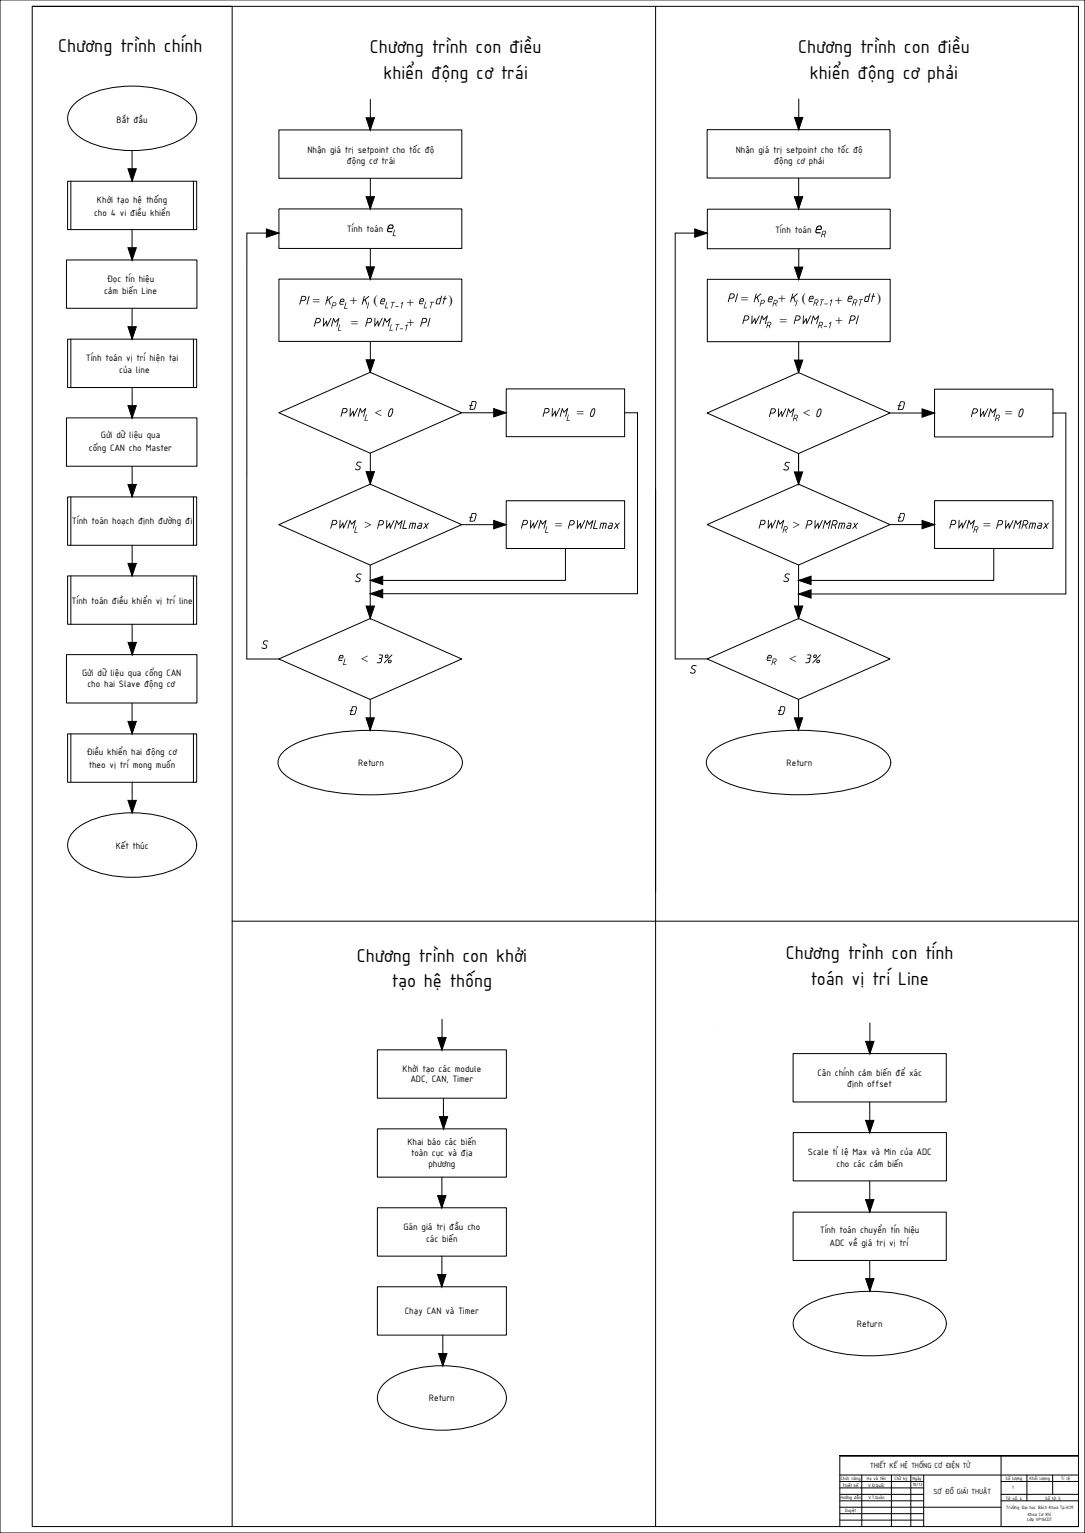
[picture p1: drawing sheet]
<svg xmlns="http://www.w3.org/2000/svg" width="841mm" height="1189mm" viewBox="0 0 841 1189" stroke-linecap="round" stroke-linejoin="round" font-family="sans-serif">
<!-- layer: dam -->
<g fill="none" stroke="#000" stroke-width=".78">
<path d="M58 81a64 64 0 0 1 41-14 73 73 0 0 1 47 12 15 15 0 0 1 0 25 74 74 0 0 1-50 13 58 58 0 0 1-40-15 14 14 0 0 1 2-21zM216 101h142v37h-142zM548 101h142v37h-142zM52 141h100v37h-100zM55 141v37M150 141v37M216 162h142v31h-142zM548 162h142v31h-142zM52 202h101v37h-101zM216 216h142v49h-142zM548 217h142v48h-142zM52 263h100v38h-100z"/>
<path d="M55 263v38M150 263v38M392 302h92v37h-92zM724 302h92v37h-92zM52 324h101v38h-101zM216 320l71-31 71 31-71 31zM548 320l71-31 71 31-71 32zM52 385h100v38h-100zM55 385v38M150 385v38M392 388h92v37h-92zM724 388h92v37h-92z"/>
<path d="M216 407l71-32 71 32-71 31zM548 407l71-32 71 32-71 31zM52 447h100v37h-100zM55 447v37M150 447v37M52 508h101v37h-101zM216 511l71-31 71 31-71 31zM548 511l71-31 71 31-71 31zM52 569h100v38h-100zM55 569v38M150 569v38M219 583a70 70 0 0 1 36-14 176 176 0 0 1 86 6 30 30 0 0 1 17 13 11 11 0 0 1-5 13 82 82 0 0 1-38 13 176 176 0 0 1-82-6 30 30 0 0 1-17-13 10 10 0 0 1 3-12z"/>
<path d="M551 583a70 70 0 0 1 36-14 176 176 0 0 1 86 6 30 30 0 0 1 17 13 11 11 0 0 1-5 13 82 82 0 0 1-38 13 176 176 0 0 1-82-6 30 30 0 0 1-17-13 10 10 0 0 1 3-12zM58 644a64 64 0 0 1 41-14 73 73 0 0 1 47 13 15 15 0 0 1 0 25 74 74 0 0 1-50 12 58 58 0 0 1-40-15 14 14 0 0 1 2-21zM293 814h100v38h-100zM615 817h119v38h-119zM293 875h100v38h-100zM615 878h119v38h-119zM293 937h100v37h-100zM615 940h119v37h-119zM293 998h100v37h-100zM619 1017a69 69 0 0 1 39-15 114 114 0 0 1 63 9 19 19 0 0 1 13 15 19 19 0 0 1-13 16 118 118 0 0 1-70 7 59 59 0 0 1-33-14 12 12 0 0 1 1-18zM298 1073a64 64 0 0 1 41-14 73 73 0 0 1 47 13 15 15 0 0 1 0 25 74 74 0 0 1-50 12 58 58 0 0 1-40-15 14 14 0 0 1 2-21zM776 1184h60"/>
</g>
<!-- layer: NetManh -->
<g fill="none" stroke="#000" stroke-width=".78">
<path d="M25 5h155v1179M508 5v686v-311M287 77v24M619 77v24M102 117v24M287 138v24M619 138v24M102 178v24M216 181h-25v330h25M287 193v23M548 181h-25v330h25M619 193v24"/>
<path d="M102 239v24M287 265v24M619 265v24M102 301v23M358 320h25M484 320h10v140h-207M690 320h25M816 320h10v141h-207M287 352v23M619 352v23M102 362v23M358 407h25"/>
<path d="M690 407h25M102 423v24M287 438v32M438 425v25h-151M619 438v32M770 425v25h-151M102 484v24M102 545v24M287 542v24M619 542v24M102 607v23M508 691v493"/>
<path d="M180 714h656M343 790v24M674 793v24M344 852v23M674 855v23M343 913v24M674 916v24M343 974v24M674 977v24M343 1035v24"/>
</g>
<!-- layer: 0 -->
<path d="M333 234h3l-1 1-1 4 1-4z" fill="#000"/>
<!-- layer: NetManh -->
<g fill="#000" stroke="#000" stroke-width=".78">
<path d="M284 91h6l-3 10zM616 91h6l-3 10zM99 131h7l-4 10zM284 153h6l-3 9zM616 153h6l-3 9zM207 178l9 3-9 3zM539 178l9 3-9 3zM99 192h7l-4 10zM284 207h6l-3 10zM616 207h6l-3 10zM99 253h7l-4 10zM284 279h6l-3 10z"/>
<path d="M616 279h6l-3 10zM99 315h7l-4 9zM383 317l9 3-9 3zM715 317l9 3-9 4zM99 376h7l-4 9zM284 366h6l-3 9zM616 366h6l-3 10zM383 404l9 3-9 3zM715 404l9 3-9 3zM99 437h7l-4 10zM287 450l10-3v6zM619 450l10-3v6z"/>
<path d="M284 470h6l-3 10zM287 460l10-3v7zM616 470h6l-3 10zM619 461l10-4v7zM99 498h7l-4 10zM99 559h7l-4 10zM284 557h6l-3 9zM616 557h6l-3 9zM99 621h7l-4 9zM339 805h7l-3 9zM671 808h6l-3 9zM341 866h6l-3 10z"/>
<path d="M671 869h6l-3 10zM339 927h7l-4 10zM671 930h6l-3 10zM339 988h7l-4 10zM671 992h6l-3 9zM340 1050h6l-3 9z"/>
</g>
<!-- layer: kt -->
<path d="M841 0v1189h-841v-1189" fill="none" stroke="#000" stroke-width=".78"/>
<!-- layer: NetCoBan -->
<g fill="none" stroke="#000" stroke-width=".78">
<path d="M25 5h811v1179h-811zM776 1129v55M836 1129h-185h185h-185v55M651 1149h65M651 1144h185M668 1144v40M691 1144v40M706 1144v40M716 1144v40M776 1159h60M776 1149h60M796 1144v20"/>
<path d="M816 1144v15M716 1169h60M776 1164h60"/>
</g>
<!-- layer: manh_khungten -->
<path d="M651 1159h65M651 1154h65M651 1169h65M651 1164h65M651 1179h65M651 1174h65" fill="none" stroke="#000" stroke-width=".78"/>
<g font-size="15.5">
<text x="45" y="40">Chương trình chính</text>
<text x="287" y="41">Chương trình con điều</text>
<text x="619" y="41">Chương trình con điều</text>
<text x="297" y="61">khiển động cơ trái</text>
<text x="628" y="61">khiển động cơ phải</text>
<text x="609" y="743">Chương trình con tính</text>
<text x="277" y="746">Chương trình con khởi</text>
<text x="304" y="766">tạo hệ thống</text>
<text x="628" y="764">toán vị trí Line</text>
</g>
<g font-size="13.5">
<text x="299" y="180">e</text>
<text x="631" y="181">e</text>
</g>
<g font-size="10.5">
<text x="231" y="236">PI</text>
<text x="251" y="236">K e</text>
<text x="280" y="236">K</text>
<text x="294" y="236">e</text>
<text x="324" y="236">e</text>
<text x="337" y="236">dt</text>
<text x="563" y="234">PI</text>
<text x="583" y="234">K e</text>
<text x="612" y="234">K e</text>
<text x="656" y="234">e</text>
<text x="669" y="234">dt</text>
<text x="575" y="251">PWM</text>
<text x="614" y="251">PWM</text>
<text x="657" y="251">PI</text>
<text x="243" y="253">PWM</text>
<text x="282" y="253">PWM</text>
<text x="325" y="253">PI</text>
<text x="362" y="318">Đ</text>
<text x="263" y="323">PWM</text>
<text x="299" y="323">0</text>
<text x="420" y="323">PWM</text>
<text x="456" y="323">0</text>
<text x="595" y="323">PWM</text>
<text x="631" y="324">0</text>
<text x="694" y="318">Đ</text>
<text x="752" y="323">PWM</text>
<text x="788" y="324">0</text>
<text x="274" y="365">S</text>
<text x="606" y="365">S</text>
<text x="362" y="405">Đ</text>
<text x="694" y="405">Đ</text>
<text x="255" y="410">PWM</text>
<text x="292" y="410">PWMLmax</text>
<text x="403" y="410">PWM</text>
<text x="439" y="410">PWMLmax</text>
<text x="587" y="410">PWM</text>
<text x="624" y="410">PWMRmax</text>
<text x="735" y="410">PWM</text>
<text x="771" y="410">PWMRmax</text>
<text x="274" y="451">S</text>
<text x="606" y="451">S</text>
<text x="202" y="503">S</text>
<text x="261" y="513">e</text>
<text x="291" y="514">3%</text>
<text x="593" y="513">e</text>
<text x="623" y="514">3%</text>
<text x="534" y="522">S</text>
<text x="269" y="554">Đ</text>
<text x="601" y="554">Đ</text>
</g>
<g font-size="10">
<text x="575" y="234">=</text>
<text x="604" y="234">+</text>
<text x="621" y="234">(</text>
<text x="680" y="234">)</text>
<text x="242" y="236">=</text>
<text x="271" y="236">+</text>
<text x="289" y="236">(</text>
<text x="315" y="238">+</text>
<text x="348" y="236">)</text>
<text x="647" y="236">+</text>
<text x="604" y="251">=</text>
<text x="648" y="251">+</text>
<text x="272" y="253">=</text>
<text x="316" y="253">+</text>
<text x="290" y="323">&lt;</text>
<text x="447" y="323">=</text>
<text x="623" y="323">&lt;</text>
<text x="779" y="323">=</text>
<text x="283" y="409">&gt;</text>
<text x="430" y="409">=</text>
<text x="615" y="409">&gt;</text>
<text x="762" y="409">=</text>
<text x="280" y="514">&lt;</text>
<text x="612" y="514">&lt;</text>
</g>
<g font-size="7.8">
<text x="90" y="95">Bắt đầu</text>
<text x="238" y="118">Nhận giá trị setpoint cho tốc độ</text>
<text x="570" y="118">Nhận giá trị setpoint cho tốc độ</text>
<text x="269" y="127">động cơ trái</text>
<text x="600" y="127">động cơ phải</text>
<text x="75" y="157">Khởi tạo hệ thống</text>
<text x="73" y="168">cho 4 vi điều khiển</text>
<text x="269" y="180">Tính toán</text>
<text x="304" y="183">L</text>
<text x="601" y="181">Tính toán</text>
<text x="636" y="184">R</text>
<text x="83" y="218">Đọc tín hiệu</text>
<text x="81" y="228">cảm biến Line</text>
<text x="256" y="239">P L</text>
<text x="284" y="239">I</text>
<text x="298" y="239">LT-1</text>
<text x="588" y="238">P R</text>
<text x="616" y="237">I</text>
<text x="630" y="237">RT-1</text>
<text x="660" y="237">RT</text>
<text x="261" y="257">L</text>
<text x="301" y="257">LT-1</text>
<text x="593" y="255">R</text>
<text x="633" y="255">R-1</text>
<text x="67" y="280">Tính toán vị trí hiện tại</text>
<text x="92" y="289">của line</text>
<text x="282" y="326">L</text>
<text x="439" y="326">L</text>
<text x="614" y="327">R</text>
<text x="771" y="327">R</text>
<text x="78" y="340">Gửi dữ liệu qua</text>
<text x="69" y="350">cổng CAN cho Master</text>
<text x="56" y="407">Tính toán hoạch định đường đi</text>
<text x="274" y="413">L</text>
<text x="422" y="413">L</text>
<text x="606" y="413">R</text>
<text x="754" y="413">R</text>
<text x="56" y="468">Tính toán điều khiển vị trí line</text>
<text x="265" y="516">L</text>
<text x="597" y="516">R</text>
<text x="64" y="524">Gửi dữ liệu qua cổng CAN</text>
<text x="68" y="533">cho hai Slave động cơ</text>
<text x="67" y="585">Điều khiển hai động cơ</text>
<text x="278" y="594">Return</text>
<text x="610" y="594">Return</text>
<text x="69" y="596">theo vị trí mong muốn</text>
<text x="90" y="659">Kết thúc</text>
<text x="312" y="831">Khởi tạo các module</text>
<text x="318" y="839">ADC, CAN, Timer</text>
<text x="634" y="835">Cân chỉnh cảm biến để xác</text>
<text x="657" y="843">định offset</text>
<text x="316" y="888">Khai báo các biến</text>
<text x="319" y="897">toàn cục và địa</text>
<text x="626" y="896">Scale tỉ lệ Max và Min của ADC</text>
<text x="332" y="905">phương</text>
<text x="648" y="905">cho các cảm biến</text>
<text x="313" y="954">Gán giá trị đầu cho</text>
<text x="636" y="956">Tính toán chuyển tín hiệu</text>
<text x="330" y="964">các biến</text>
<text x="643" y="966">ADC về giá trị vị trí</text>
<text x="314" y="1019">Chạy CAN và Timer</text>
<text x="664" y="1029">Return</text>
<text x="333" y="1087">Return</text>
</g>
<g font-size="6.2">
<text x="674" y="1139">THIẾT KẾ HỆ THỐNG CƠ ĐIỆN TỬ</text>
<text x="724" y="1159">SƠ ĐỒ GIẢI THUẬT</text>
</g>
<g font-size="3.9">
<text x="652" y="1147">Chức năng</text>
<text x="672" y="1147">Họ và tên</text>
<text x="693" y="1148">Chữ ký</text>
<text x="707" y="1147">Ngày</text>
<text x="779" y="1148">Số lượng</text>
<text x="798" y="1148">Khối lượng</text>
<text x="823" y="1148">Tỉ lệ</text>
<text x="653" y="1153">Thiết kế</text>
<text x="673" y="1153">V.Đ.Quốc</text>
<text x="707" y="1153">10/12</text>
<text x="785" y="1155">1</text>
<text x="652" y="1163">Hướng dẫn</text>
<text x="673" y="1163">V.T.Quân</text>
<text x="780" y="1163">Tờ số: 4</text>
<text x="810" y="1163">Số tờ: 5</text>
<text x="655" y="1172">Duyệt</text>
<text x="780" y="1170">Trường Đại học Bách Khoa Tp.HCM</text>
<text x="797" y="1175">Khoa Cơ Khí</text>
<text x="796" y="1180">Lớp VP16CDT</text>
</g>
</svg>
